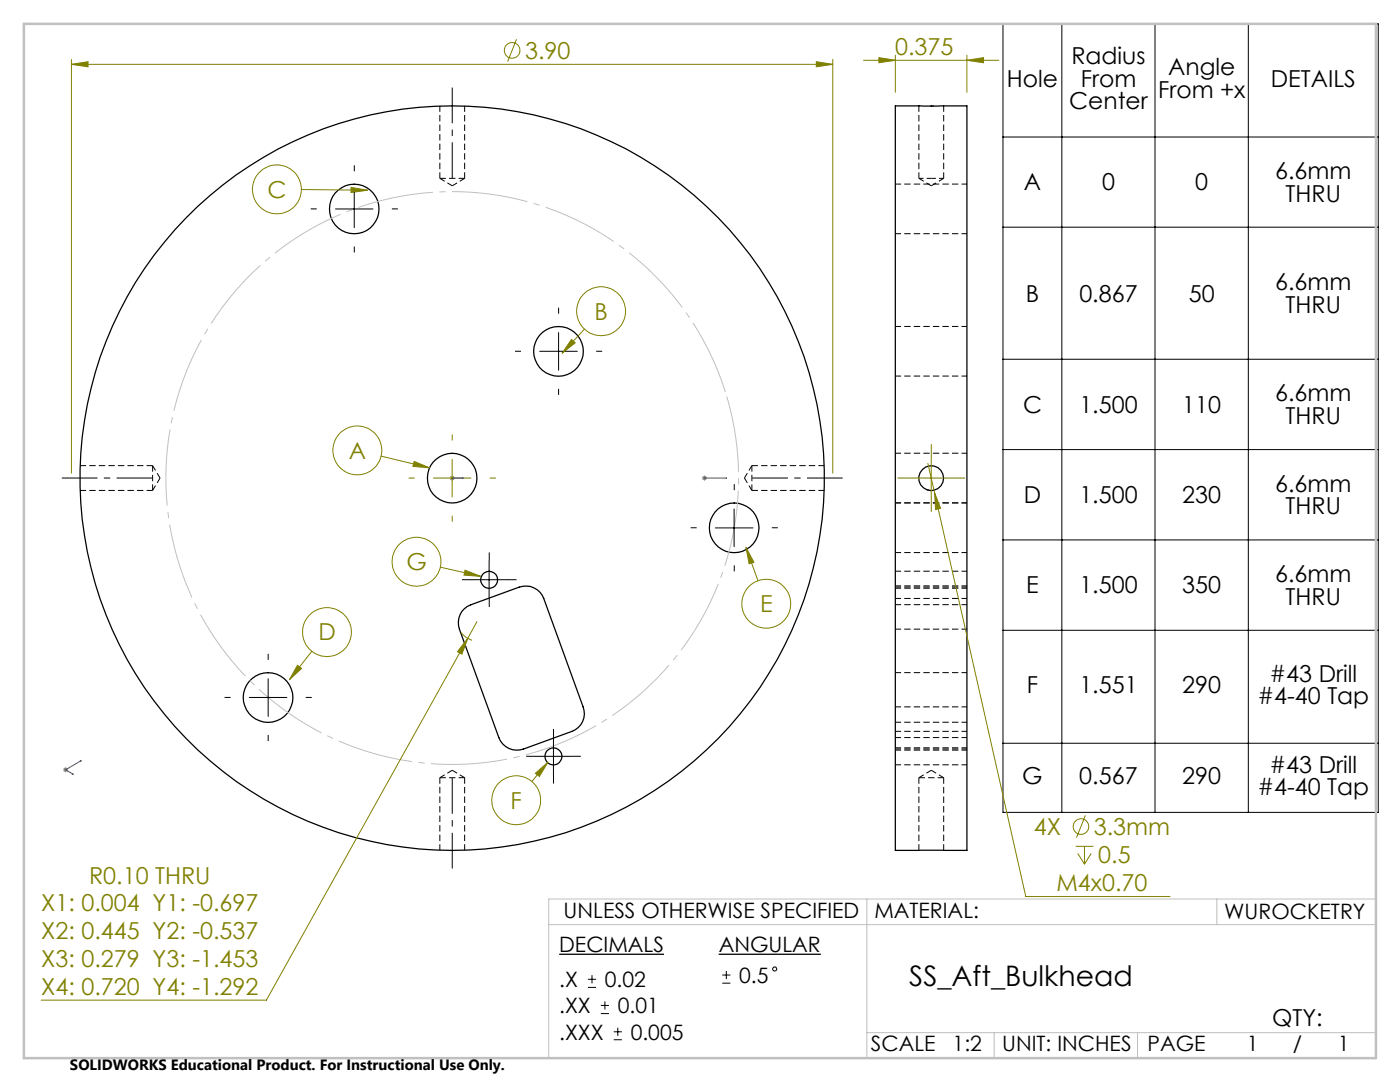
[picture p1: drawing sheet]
<svg xmlns="http://www.w3.org/2000/svg" width="279mm" height="216mm" viewBox="0 0 279 216" stroke-linecap="round" stroke-linejoin="round" font-family="sans-serif">
<g fill="none" stroke="#000" stroke-width=".2" stroke-dasharray="1.3 .6" stroke-dashoffset=".1" stroke-linecap="butt">
<path d="M87.8 35.6h4.9M87.8 35.6l2.5 1.5M87.8 21.1v14.5M90.3 37.1l2.4-1.5M92.7 35.6v-14.5M183.4 21.1v14.5M183.4 35.6l2.5 1.5M185.9 37.1l2.4-1.5M188.3 35.6v-14.5M16 97.9h14.5M30.5 97.9v-5M30.5 97.9l1.4-2.5"/>
<path d="M30.5 92.9h-14.5M31.9 95.4l-1.4-2.5M148.6 95.4l1.5 2.5M150.1 92.9v5M150.1 92.9l-1.5 2.5M150.1 97.9h14.4M164.5 92.9h-14.4M87.8 155.2v14.5M90.3 153.7l-2.5 1.5M92.7 155.2h-4.9M92.7 155.2l-2.4-1.5M183.4 155.2v14.5"/>
<path d="M185.9 153.7l-2.5 1.5M188.3 155.2h-4.9M188.3 155.2l-2.4-1.5M92.7 169.7v-14.5M188.3 169.7v-14.5"/>
</g>
<g fill="none" stroke="#000" stroke-width=".25">
<path d="M178.7 21.1h14.3v148.6h-14.3zM92.7 121.5l1.2-.8 9.7-3.5a3.9 3.9 0 0 1 4.9 2.2l7.9 21.7a3.8 3.8 0 0 1-2.3 4.8l-9.6 3.6a3.8 3.8 0 0 1-4.9-2.3l-7.9-21.6a3.9 3.9 0 0 1 1-4.1z"/>
<circle cx="70.7" cy="41.7" r="4.9"/>
<circle cx="111.5" cy="70.1" r="4.9"/>
<circle cx="90.2" cy="95.4" r="5"/>
<circle cx="90.2" cy="95.4" r="74.3"/>
<circle cx="185.8" cy="95.4" r="2.48"/>
<circle cx="97.6" cy="115.7" r="1.69"/>
<circle cx="146.5" cy="105.3" r="5"/>
<circle cx="53.5" cy="139.2" r="5"/>
<circle cx="110.4" cy="150.9" r="1.69"/>
</g>
<path d="M183.4 35.6h2.5M185.7 21.2l.7-.1M185.9 35.6h2.4" fill="none" stroke="#000" stroke-width=".2" stroke-dasharray="1.3 .6" stroke-dashoffset=".3" stroke-linecap="butt"/>
<g fill="none" stroke="#000" stroke-width=".2" stroke-dasharray="1.3 .6" stroke-dashoffset=".2" stroke-linecap="butt">
<path d="M193 36.7h-14.3M178.7 46.6h14.3M178.7 75h14.3M193 65.1h-14.3M193 90.4h-14.3M178.7 117.1h14.3M178.7 119.4h14.3M178.7 110.3h14.3M178.7 117.4h14.3M178.7 100.3h14.3M193 100.4h-14.3M193 116.9h-14.3"/>
<path d="M193 114h-14.3M178.7 120.7h14.3M178.7 125.5h14.3M193 134.2h-14.3M178.7 141h14.3M178.7 145.9h14.3M178.7 147.2h14.3M178.7 149.4h14.3M178.7 152.6h14.3M178.7 149.7h14.3M178.7 144.1h14.3M193 149.2h-14.3"/>
</g>
<path d="M185.7 92.9h.2M185.9 92.9h.2" fill="none" stroke="#000" stroke-width=".2" stroke-dasharray="1.3 .6" stroke-linecap="butt"/>
<path d="M186.5 97.8l-.6 .1-1-.2" fill="none" stroke="#000" stroke-width=".2" stroke-dasharray="1.3 .6" stroke-dashoffset=".9" stroke-linecap="butt"/>
<g fill="none" stroke="#808000" stroke-width=".2">
<path d="M14.3 12.8l3.3-.5v1zM14.3 11.9v82.5M14.3 12.8h151.9M103.1 7.8l-1.8 4.5M162.9 12.3l3.3 .5-3.3 .5zM166.2 11.9v82.5M172.3 12h27M175.4 11.5l3.3 .5-3.3 .5zM178.7 11v7.4M193 12l3.3-.5v1zM193 11v7.4M60.1 37.8l13.2 .2"/>
<path d="M70.1 37.4l3.2 .6-3.2 .4zM114.1 67.7l.7 .7-2.6 2.1zM116.6 65.7l-4.4 4.8M76.1 91l9.6 2.3M82.7 92.1l3 1.2-3.3-.2zM86.5 95.4h7.5M90.2 91.7v7.5M182.1 95.4h7.5M185.2 92.5l1.3 5.8M185.8 91.7v7.5M186.5 98.3l1.2 3.1-1 .3zM186.5 98.3l18.2 80.6h28.8"/>
<path d="M87.9 113.2l8 1.8M92.8 113.8l3.1 1.2-3.3-.2zM148.9 109.2l1.6 3-1 .3zM148.9 109.2l2.4 6.7M59.4 132.8l.8 .6-2.5 2.2zM62.2 130l-4.5 5.6M92.1 126.2a3.5 3.5 0 0 0 2.1 1.5M93.3 127.4l-1.1 3.1-.9-.5zM93.3 127.4l-40.1 72.2h-45M95.2 124l-1.9 3.4M106.9 154.3l2.5-2.2-1.8 2.8zM109.4 152.1l-3.2 3.8"/>
<path d="M214.7 168.9h3.5M215.1 170.3l1.3 2.1M216.4 168.9v3.5M216.6 162.7l-1.8 4.4M217.8 170.3l-1.4 2.1"/>
<circle cx="102.2" cy="10.1" r="1.56"/>
<circle cx="55.3" cy="37.8" r="4.9"/>
<circle cx="120" cy="62.1" r="4.9"/>
<circle cx="71.3" cy="89.9" r="4.9"/>
<circle cx="83.1" cy="112.1" r="4.9"/>
<circle cx="65.3" cy="126.1" r="4.9"/>
<circle cx="152.9" cy="120.5" r="4.9"/>
<circle cx="103" cy="159.7" r="4.9"/>
<circle cx="215.7" cy="164.9" r="1.56"/>
</g>
<g fill="none" stroke="#000" stroke-width=".2">
<path d="M200.2 4.8h74.9v157.3h-74.9zM211.9 4.8v157.3M230.5 4.8v157.3M249.1 4.8v157.3M70.7 38v7.4M200.2 27.3h74.9M67 41.7h7.4M200.2 45.3h74.9M107.7 70.1h7.5M111.5 66.4v7.5M200.2 71.7h74.9M200.2 89.7h74.9"/>
<path d="M93.9 115.7h7.5M97.6 111.9v7.6M142.8 105.3h7.5M146.5 101.6v7.5M200.2 107.7h74.9M49.7 139.2h7.6M53.5 135.4v7.5M200.2 125.8h74.9M106.7 150.9h7.5M110.5 147.2v7.5M200.2 148.3h74.9M117.3 197h1.7"/>
<path d="M117.3 195.4h1.7M118.1 194.6v1.6M120.7 199.8v1.6M144.1 196.2h1.7M144.1 194.6h1.7M145 193.7v1.7M119.9 202.2h1.6M119.9 200.6h1.6M122.5 207.5h1.6M122.5 205.9h1.6M123.3 205.1v1.6"/>
<circle cx="154.6" cy="193.4" r=".41"/>
</g>
<path d="M111.6 190.4h20.9M143.4 190.4h20.4" fill="none" stroke="#000" stroke-width=".26"/>
<path d="M144.9 78.7a57.2 57.2 0 0 0-95.8-23 57.2 57.2 0 0 0 26.4 94.9 57.2 57.2 0 0 0 70.2-69l-.8-2.9" fill="none" stroke="#c0c0c0" stroke-width=".2" stroke-dasharray="15.2 1.3 1.3 1.3" stroke-dashoffset="-.5" stroke-linecap="butt"/>
<path d="M90.2 95.4h.1zM90.2 95.4h.1M90.2 95.4h2.3M92.5 95.4h-.2h.2M140.5 95.4h.2zM140.6 95.4h.1M140.6 95.4h4.5M145.1 95.4h-.2h.2M14.5 154.4l.1 .1zM16.1 151.8h.1zM16.2 151.8l-3.1 1.8 1.5 .9" fill="none" stroke="#00f" stroke-width=".2"/>
<path d="M89.7 95.4h1M89.9 95l.7 .7M90.2 94.9v1M90.6 95l-.7 .7M140.1 95.4h1M140.2 95l.7 .7M140.6 94.9v1M140.9 95l-.7 .7M12.6 153.6h1M12.7 153.2l.7 .8M13.1 153.1v1M13.4 153.2l-.7 .8" fill="none" stroke="#808080" stroke-width=".2"/>
<path d="M90.3 17.5v18M12.3 95.4h18.1M150.1 95.4h18.1M90.3 173.3v-18" fill="none" stroke="#000" stroke-width=".2" stroke-dasharray="15.2 1.3 1.3 1.3" stroke-dashoffset="8.1" stroke-linecap="butt"/>
<g fill="none" stroke="#000" stroke-width=".2" stroke-dasharray="15.2 1.3 1.3 1.3" stroke-linecap="butt">
<path d="M70.7 34.2v-1.2M63.2 41.7h-1.2M70.7 49.2v1.2M78.2 41.7h1.2M104 70.1h-1.2M111.5 62.6v-1.2M111.5 77.6v1.2M119 70.1h1.2M146.5 97.8v-1.2M93.9 115.7h-1.7M97.6 111.9v-1.7M97.6 119.4v1.7"/>
<path d="M101.4 115.7h1.7M139 105.3h-1.2M146.5 112.8v1.2M154 105.3h1.2M46 139.2h-1.2M53.5 131.7v-1.2M61 139.2h1.2M53.5 146.7v1.2M106.7 150.9h-1.7M110.5 147.2v-1.7M110.5 154.7v1.7M114.2 150.9h1.7"/>
</g>
<path d="M82.8 95.4h-1.2M90.3 87.9v-1.2M97.8 95.4h1.2M182.1 95.4h-3M185.9 91.6v-3M185.9 99.1v3M189.6 95.4h3M90.3 102.9v1.2" fill="none" stroke="#808000" stroke-width=".2" stroke-dasharray="15.2 1.3 1.3 1.3" stroke-linecap="butt"/>
<path d="M173 179.4v31.7M242.9 179.4v5.1M274.6 179.4h-165.1v31.7M109.5 184.5h165.1M173 206.1h101.6M198.4 206.1v5M227 206.1v5" fill="none" stroke="#c0c0c0" stroke-width=".2"/>
<path d="M4.8 4.8h269.8v206.3h-269.8z" fill="none" stroke="#c0c0c0" stroke-width=".5"/>
<path d="M82.7 92.1l3 1.2-3.3-.2zM70.1 37.4l3.2 .6-3.2 .4zM59.4 132.8l.8 .6-2.5 2.2zM148.9 109.2l1.6 3-1 .3zM92.8 113.8l3.1 1.2-3.3-.2zM106.9 154.3l2.5-2.2-1.8 2.8zM114.1 67.7l.7 .7-2.6 2.1z" fill="#808000"/>
<g fill="#00f">
<path d="M92.3 95.4h.2zM90.2 95.4h.1z"/>
<path d="M140.5 95.4h.2zM144.9 95.4h.2z"/>
<path d="M14.5 154.4l.1 .1zM16.1 151.8h.1z"/>
</g>
<g fill="#808000">
<path d="M14.3 12.8l3.3-.5v1zM162.9 12.3l3.3 .5-3.3 .5zM93.3 127.4l-2 2.6 .9 .5zM186.5 98.3l.2 3.4 1-.3z"/>
<path d="M175.4 11.5l3.3 .5-3.3 .5zM193 12l3.3-.5v1z"/>
</g>
<text font-size="5.6" x="181.5" y="196.7">SS_Aft_Bulkhead</text>
<g font-size="4.7" fill="#808000">
<text x="104.8" y="11.8">3.90</text>
<text x="178.7" y="11">0.375</text>
<text x="53.4" y="39.4">C</text>
<text x="118.6" y="63.8">B</text>
<text x="69.6" y="91.5">A</text>
<text x="81.1" y="113.7">G</text>
<text x="151.7" y="122.1">E</text>
<text x="63.5" y="127.8">D</text>
<text x="101.9" y="161.3">F</text>
<text x="206.3" y="166.6">4X</text>
<text x="218.3" y="166.6">3.3mm</text>
<text x="219.2" y="172.2">0.5</text>
<text x="17.8" y="176.3">R0.10 THRU</text>
<text x="210.8" y="177.8">M4x0.70</text>
<text x="8.2" y="181.9">X1: 0.004 Y1: -0.697</text>
<text x="8.2" y="187.4">X2: 0.445 Y2: -0.537</text>
<text x="8.2" y="193">X3: 0.279 Y3: -1.453</text>
<text x="8.2" y="198.5">X4: 0.720 Y4: -1.292</text>
</g>
<g font-size="4.7">
<text x="201" y="17.3">Hole</text>
<text x="213.8" y="12.8">Radius</text>
<text x="215.7" y="17.3">From</text>
<text x="233.1" y="15">Angle</text>
<text x="253.6" y="17.3">DETAILS</text>
<text x="213.4" y="21.8">Center</text>
<text x="231.1" y="19.6">From +x</text>
<text x="254.5" y="35.7">6.6mm</text>
<text x="204.3" y="38">A</text>
<text x="219.9" y="38">0</text>
<text x="238.5" y="38">0</text>
<text x="256.6" y="40.3">THRU</text>
<text x="254.5" y="57.9">6.6mm</text>
<text x="204.7" y="60.2">B</text>
<text x="215.4" y="60.2">0.867</text>
<text x="237.3" y="60.2">50</text>
<text x="256.6" y="62.5">THRU</text>
<text x="204.2" y="82.4">C</text>
<text x="215.4" y="82.4">1.500</text>
<text x="236" y="82.4">110</text>
<text x="254.5" y="80.1">6.6mm</text>
<text x="256.6" y="84.6">THRU</text>
<text x="204.3" y="100.4">D</text>
<text x="215.4" y="100.4">1.500</text>
<text x="236" y="100.4">230</text>
<text x="254.5" y="98.1">6.6mm</text>
<text x="256.6" y="102.7">THRU</text>
<text x="204.8" y="118.4">E</text>
<text x="215.4" y="118.4">1.500</text>
<text x="236" y="118.4">350</text>
<text x="254.5" y="116.1">6.6mm</text>
<text x="256.6" y="120.7">THRU</text>
<text x="253.4" y="136">#43 Drill</text>
<text x="204.9" y="138.3">F</text>
<text x="215.4" y="138.3">1.551</text>
<text x="236" y="138.3">290</text>
<text x="250.9" y="140.5">#4-40 Tap</text>
<text x="253.3" y="154.2">#43 Drill</text>
<text x="204" y="156.4">G</text>
<text x="215.4" y="156.4">0.567</text>
<text x="235.9" y="156.4">290</text>
<text x="250.9" y="158.7">#4-40 Tap</text>
<text x="253.9" y="204.7">QTY:</text>
</g>
<g font-size="4.2">
<text x="112.5" y="183.3">UNLESS OTHERWISE SPECIFIED</text>
<text x="174.5" y="183.1">MATERIAL:</text>
<text x="244.3" y="183.3">WUROCKETRY</text>
<text x="111.6" y="190">DECIMALS</text>
<text x="143.4" y="190">ANGULAR</text>
<text x="111.6" y="197">.X</text>
<text x="120.7" y="197">0.02</text>
<text x="147.5" y="196.1">0.5</text>
<text x="111.6" y="202.2">.XX</text>
<text x="123.3" y="202.2">0.01</text>
<text x="111.6" y="207.5">.XXX</text>
<text x="125.9" y="207.5">0.005</text>
<text x="173.8" y="209.8">SCALE</text>
<text x="190.1" y="209.8">1:2</text>
<text x="200" y="209.8">UNIT: INCHES</text>
<text x="229" y="209.8">PAGE</text>
<text x="248.8" y="209.8">1</text>
<text x="258" y="209.8">/</text>
<text x="267" y="209.8">1</text>
</g>
<text font-size="3" x="14" y="213.5">SOLIDWORKS Educational Product. For Instructional Use Only.</text>
</svg>
